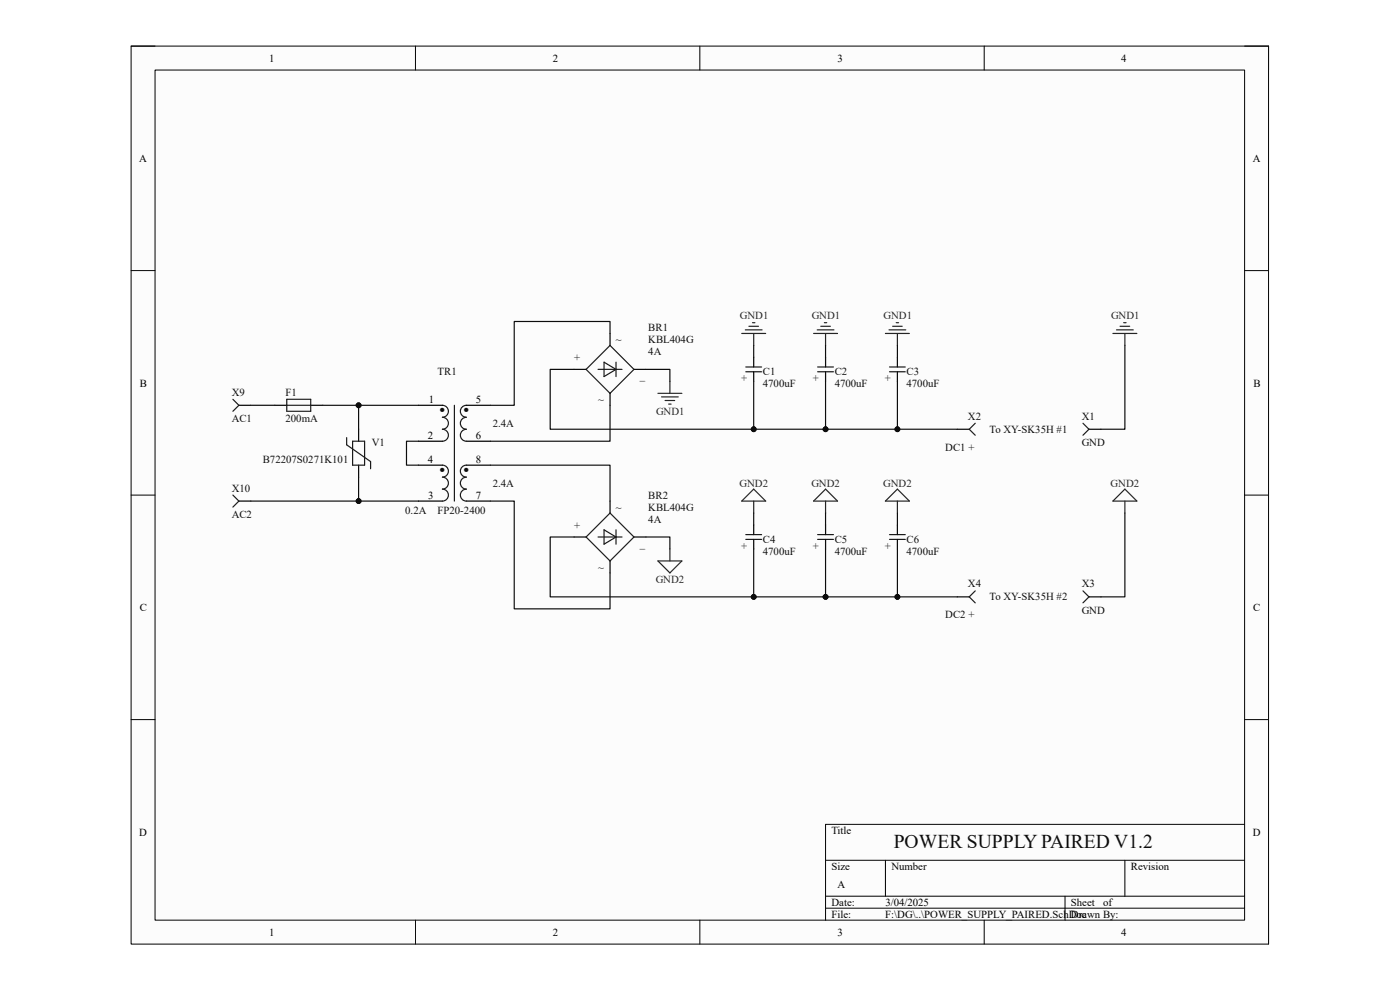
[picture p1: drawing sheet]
<svg xmlns="http://www.w3.org/2000/svg" width="297mm" height="210mm" viewBox="0 0 297 210" stroke-linecap="round" stroke-linejoin="round" font-family="sans-serif">
<path d="M27.8 9.8h241.3v190.5h-241.3z" fill-rule="evenodd" fill="#fcfcfc"/>
<path d="M27.8 9.8h241.3v190.5h-241.3z" fill="none" stroke="#000" stroke-width=".21"/>
<path d="M32.9 14.9h231.1v180.3h-231.1z" fill-rule="evenodd" fill="#fcfcfc"/>
<g fill="none" stroke="#000" stroke-width=".21">
<path d="M27.8 9.8h5.1M32.9 14.9h231.1v180.3h-231.1zM88.1 9.8v5.1M148.5 9.8v5.1M208.8 9.8v5.1M264 9.8h5.1v5.1M27.8 57.4h5.1M264 57.4h5.1M27.8 105h5.1M264 105h5.1M27.8 152.7h5.1M264 152.7h5.1"/>
<path d="M264 174.9h-88.9v20.3M88.1 195.2v5.1M148.5 195.2v5.1M175.1 182.5h88.9M175.1 190.1h88.9M175.1 192.7h88.9M187.8 182.5v7.6M208.8 195.2v5.1M225.9 190.1v5.1M238.6 182.5v7.6M269.1 195.2v5.1"/>
</g>
<g fill="none" stroke="#000" stroke-width=".25">
<path d="M121.8 78.4h2.5M129.4 70.7v2.6M134.5 78.4h2.5M159.9 75.8v2.1M159.9 78.9v2M175.1 75.8v2.1M175.1 78.9v2M190.4 75.8v2.1M190.4 78.9v2M50.7 86h2.5M58.3 86h2.5M65.9 86h2.6"/>
<path d="M76.1 91.1v2.5M76.1 98.7v2.5M88.8 98.7h5.1M88.8 93.6h5.1M88.8 86h5.1M98.9 98.7h5.1M98.9 93.6h5.1M98.9 86h5.1M129.4 83.4v2.6M203.1 91.1h2.5M231 91.1h2.6M50.7 106.3h2.5"/>
<path d="M88.8 106.3h5.1M98.9 106.3h5.1M121.8 113.9h2.5M129.4 106.3v2.5M129.4 119v2.5M134.5 113.9h2.5M159.9 111.4v2M159.9 114.4v2.1M175.1 111.4v2M175.1 114.4v2.1M190.4 111.4v2M190.4 114.4v2.1"/>
<path d="M203.1 126.6h2.5M231 126.6h2.6"/>
</g>
<g fill="none" stroke="#1c1c1c" stroke-width=".25">
<path d="M124.3 78.4l5.1-5.1 5.1 5.1-5.1 5zM126.9 78.4h5.1M128.1 76.8l2.6 1.6-2.6 1.5zM130.7 76.8v3.1M158.2 78.9h3.4M158.2 77.9h3.4M173.5 78.9h3.3M173.5 77.9h3.3M188.7 78.9h3.4M188.7 77.9h3.4M49.4 84.7l1.3 1.3M50.7 86l-1.3 1.2"/>
<path d="M60.8 86h5.1M60.8 84.7h5.1v2.5h-5.1zM73.5 92.8v1.6l5.1 3.5v1.5M74.8 93.6h2.5v5.1h-2.5zM93.9 86a1.27 1.27 0 0 1 1.2 1.2 1.27 1.27 0 0 1-1.2 1.3 1.27 1.27 0 0 1 1.2 1.3 1.27 1.27 0 0 1-1.2 1.3 1.27 1.27 0 0 1 1.2 1.2 1.27 1.27 0 0 1-1.2 1.3M93.9 98.7a1.27 1.27 0 0 1 1.2 1.2 1.27 1.27 0 0 1-1.2 1.3 1.27 1.27 0 0 1 1.2 1.3 1.27 1.27 0 0 1-1.2 1.3 1.27 1.27 0 0 1 1.2 1.2 1.27 1.27 0 0 1-1.2 1.3M96.4 86v20.3M98.9 86a1.27 1.27 0 0 0-1.2 1.2 1.27 1.27 0 0 0 1.2 1.3 1.27 1.27 0 0 0-1.2 1.3 1.27 1.27 0 0 0 1.2 1.3 1.27 1.27 0 0 0-1.2 1.2 1.27 1.27 0 0 0 1.2 1.3M98.9 98.7a1.27 1.27 0 0 0-1.2 1.2 1.27 1.27 0 0 0 1.2 1.3 1.27 1.27 0 0 0-1.2 1.3 1.27 1.27 0 0 0 1.2 1.3 1.27 1.27 0 0 0-1.2 1.2 1.27 1.27 0 0 0 1.2 1.3M206.9 89.8l-1.3 1.3 1.3 1.2M229.8 89.8l1.2 1.3-1.2 1.2M49.4 105l1.3 1.3-1.3 1.3"/>
<path d="M124.3 113.9l5.1-5.1 5.1 5.1-5.1 5.1zM126.9 113.9h5.1M128.1 112.4l2.6 1.5-2.6 1.5zM130.7 112.4v3M158.2 114.4h3.4M158.2 113.4h3.4M173.5 114.4h3.3M173.5 113.4h3.3M188.7 114.4h3.4M188.7 113.4h3.4M206.9 125.3l-1.3 1.3 1.3 1.3M229.8 125.3l1.2 1.3-1.2 1.3"/>
</g>
<path d="M139.6 83.4h5.1M140.3 84.2h3.6M141.1 85h2M141.9 85.7h.5M142.1 80.9v2.5M139.6 119h5.1l-2.6 2.5zM142.1 116.5v2.5" fill="none" stroke="#262626" stroke-width=".25"/>
<path d="M88.8 93.6h-2.6v5.1h2.6M76.1 101.2v5.1h12.7" fill="none" stroke="#0e0e0e" stroke-width=".25"/>
<circle cx="76.1" cy="106.3" r=".51" fill="#0e0e0e"/>
<circle cx="76.1" cy="106.3" r=".51" fill="none" stroke="#0e0e0e" stroke-width=".21"/>
<path d="M121.8 78.4h-5.1v12.7h73.7v-10.2M129.4 70.7v-2.5h-20.3v17.8h-5.1M104 98.7h25.4v7.6M129.4 86v7.6h-25.4M104 106.3h5.1v22.9h20.3v-7.7" fill="none" stroke="#0e0e0e" stroke-width=".25"/>
<circle cx="159.9" cy="91.1" r=".51" fill="#0e0e0e"/>
<circle cx="159.9" cy="91.1" r=".51" fill="none" stroke="#0e0e0e" stroke-width=".21"/>
<circle cx="175.1" cy="91.1" r=".51" fill="#0e0e0e"/>
<circle cx="175.1" cy="91.1" r=".51" fill="none" stroke="#0e0e0e" stroke-width=".21"/>
<circle cx="190.4" cy="91.1" r=".51" fill="#0e0e0e"/>
<circle cx="190.4" cy="91.1" r=".51" fill="none" stroke="#0e0e0e" stroke-width=".21"/>
<path d="M175.1 80.9v10.2" fill="none" stroke="#0e0e0e" stroke-width=".25"/>
<circle cx="175.1" cy="91.1" r=".51" fill="#0e0e0e"/>
<circle cx="175.1" cy="91.1" r=".51" fill="none" stroke="#0e0e0e" stroke-width=".21"/>
<path d="M159.9 80.9v10.2" fill="none" stroke="#0e0e0e" stroke-width=".25"/>
<circle cx="159.9" cy="91.1" r=".51" fill="#0e0e0e"/>
<circle cx="159.9" cy="91.1" r=".51" fill="none" stroke="#0e0e0e" stroke-width=".21"/>
<path d="M121.8 113.9h-5.1v12.7h73.7v-10.1" fill="none" stroke="#0e0e0e" stroke-width=".25"/>
<circle cx="159.9" cy="126.6" r=".51" fill="#0e0e0e"/>
<circle cx="159.9" cy="126.6" r=".51" fill="none" stroke="#0e0e0e" stroke-width=".21"/>
<circle cx="175.1" cy="126.6" r=".51" fill="#0e0e0e"/>
<circle cx="175.1" cy="126.6" r=".51" fill="none" stroke="#0e0e0e" stroke-width=".21"/>
<circle cx="190.4" cy="126.6" r=".51" fill="#0e0e0e"/>
<circle cx="190.4" cy="126.6" r=".51" fill="none" stroke="#0e0e0e" stroke-width=".21"/>
<path d="M159.9 116.5v10.1" fill="none" stroke="#0e0e0e" stroke-width=".25"/>
<circle cx="159.9" cy="126.6" r=".51" fill="#0e0e0e"/>
<circle cx="159.9" cy="126.6" r=".51" fill="none" stroke="#0e0e0e" stroke-width=".21"/>
<path d="M175.1 116.5v10.1" fill="none" stroke="#0e0e0e" stroke-width=".25"/>
<circle cx="175.1" cy="126.6" r=".51" fill="#0e0e0e"/>
<circle cx="175.1" cy="126.6" r=".51" fill="none" stroke="#0e0e0e" stroke-width=".21"/>
<path d="M76.1 86v5.1" fill="none" stroke="#0e0e0e" stroke-width=".25"/>
<circle cx="76.1" cy="86" r=".51" fill="#0e0e0e"/>
<circle cx="76.1" cy="86" r=".51" fill="none" stroke="#0e0e0e" stroke-width=".21"/>
<path d="M68.5 86h20.3" fill="none" stroke="#0e0e0e" stroke-width=".25"/>
<circle cx="76.1" cy="86" r=".51" fill="#0e0e0e"/>
<circle cx="76.1" cy="86" r=".51" fill="none" stroke="#0e0e0e" stroke-width=".21"/>
<path d="M53.2 106.3h22.9" fill="none" stroke="#0e0e0e" stroke-width=".25"/>
<circle cx="76.1" cy="106.3" r=".51" fill="#0e0e0e"/>
<circle cx="76.1" cy="106.3" r=".51" fill="none" stroke="#0e0e0e" stroke-width=".21"/>
<path d="M53.2 86h5.1M190.4 126.6h12.7" fill="none" stroke="#0e0e0e" stroke-width=".25"/>
<circle cx="190.4" cy="126.6" r=".51" fill="#0e0e0e"/>
<circle cx="190.4" cy="126.6" r=".51" fill="none" stroke="#0e0e0e" stroke-width=".21"/>
<path d="M190.4 91.1h12.7" fill="none" stroke="#0e0e0e" stroke-width=".25"/>
<circle cx="190.4" cy="91.1" r=".51" fill="#0e0e0e"/>
<circle cx="190.4" cy="91.1" r=".51" fill="none" stroke="#0e0e0e" stroke-width=".21"/>
<path d="M137 78.4h5.1v2.5M159.9 73.3v2.5M175.1 73.3v2.5M190.4 73.3v2.5M238.6 73.3v17.8h-5M137 113.9h5.1v2.6M159.9 108.8v2.6M175.1 108.8v2.6M190.4 108.8v2.6M238.6 108.8v17.8h-5" fill="none" stroke="#0e0e0e" stroke-width=".25"/>
<g fill="none" stroke="#262626" stroke-width=".25">
<path d="M157.4 70.7h5M158.1 70h3.6M158.9 69.2h2M159.6 68.5h.6M159.9 70.7v2.6M172.6 70.7h5.1M173.4 70h3.5M174.1 69.2h2.1M174.9 68.5h.5M175.1 70.7v2.6M187.8 70.7h5.1M188.6 70h3.6"/>
<path d="M189.4 69.2h2M190.1 68.5h.5M190.4 70.7v2.6M236.1 70.7h5.1M236.9 70h3.5M237.6 69.2h2.1M238.4 68.5h.5M238.6 70.7v2.6M157.4 106.3l2.5-2.5 2.5 2.5zM159.9 106.3v2.5M172.6 106.3l2.5-2.5 2.6 2.5zM175.1 106.3v2.5"/>
<path d="M190.4 106.3v2.5M190.4 103.8l2.5 2.5h-5.1zM236.1 106.3l2.5-2.5 2.6 2.5zM238.6 106.3v2.5"/>
</g>
<g font-size="8.3" fill="#0e0e0e">
<text x="92.8" y="87.5">.</text>
<text x="97.9" y="87.5">.</text>
<text x="92.8" y="100.2">.</text>
<text x="97.9" y="100.2">.</text>
</g>
<text font-size="4.1" fill="#0e0e0e" x="189.6" y="179.8">POWER SUPPLY PAIRED V1.2</text>
<g font-size="2.3">
<text x="57.1" y="13.1">1</text>
<text x="117.3" y="13.1">2</text>
<text x="177.7" y="13.1">3</text>
<text x="237.9" y="13.1">4</text>
<text x="29.5" y="34.4">A</text>
<text x="265.8" y="34.4">A</text>
<text x="29.6" y="82">B</text>
<text x="265.9" y="82">B</text>
<text x="91" y="85.5">1</text>
<text x="101" y="85.5">5</text>
<text x="90.8" y="93.1">2</text>
<text x="101" y="93.1">6</text>
<text x="90.8" y="98.2">4</text>
<text x="101" y="98.2">8</text>
<text x="90.8" y="105.8">3</text>
<text x="101" y="105.8">7</text>
<text x="29.6" y="129.6">C</text>
<text x="265.9" y="129.6">C</text>
<text x="29.5" y="177.2">D</text>
<text x="176.4" y="176.9">Title</text>
<text x="265.8" y="177.2">D</text>
<text x="176.4" y="184.5">Size</text>
<text x="189.1" y="184.5">Number</text>
<text x="239.9" y="184.5">Revision</text>
<text x="177.7" y="188.3">A</text>
<text x="176.4" y="192.2">Date:</text>
<text x="176.4" y="194.7">File:</text>
<text x="187.8" y="194.7">F:\DG\..\POWER_SUPPLY_PAIRED.SchDoc</text>
<text x="187.8" y="192.2">3/04/2025</text>
<text x="227.2" y="192.2">Sheet</text>
<text x="227.2" y="194.7">Drawn By:</text>
<text x="234.1" y="192.2">of</text>
<text x="57.1" y="198.5">1</text>
<text x="117.3" y="198.5">2</text>
<text x="177.7" y="198.5">3</text>
<text x="237.9" y="198.5">4</text>
</g>
<g font-size="2.3" fill="#0e0e0e">
<text x="137.5" y="70.2">BR1</text>
<text x="121.8" y="76.6">+</text>
<text x="130.7" y="72.8">~</text>
<text x="137.5" y="72.8">KBL404G</text>
<text x="137.5" y="75.3">4A</text>
<text x="49.1" y="83.9">X9</text>
<text x="60.6" y="83.9">F1</text>
<text x="92.8" y="79.6">TR1</text>
<text x="135.8" y="80.4">_</text>
<text x="158.6" y="80.9" transform="rotate(-90 158.6 80.9)">+</text>
<text x="161.8" y="79.6">C1</text>
<text x="161.8" y="82.2">4700uF</text>
<text x="173.9" y="80.9" transform="rotate(-90 173.9 80.9)">+</text>
<text x="177.1" y="79.6">C2</text>
<text x="177.1" y="82.2">4700uF</text>
<text x="189.1" y="80.9" transform="rotate(-90 189.1 80.9)">+</text>
<text x="192.3" y="79.6">C3</text>
<text x="192.3" y="82.2">4700uF</text>
<text x="49.1" y="89.5">AC1</text>
<text x="60.6" y="89.5">200mA</text>
<text x="126.9" y="85.5">~</text>
<text x="205.4" y="89">X2</text>
<text x="229.5" y="89">X1</text>
<text x="78.9" y="94.6">V1</text>
<text x="104.5" y="90.6">2.4A</text>
<text x="200.5" y="95.6">DC1 +</text>
<text x="209.9" y="91.8">To XY-SK35H #1</text>
<text x="229.5" y="94.6">GND</text>
<text x="55.8" y="98.2">B72207S0271K101</text>
<text x="49.1" y="104.3">X10</text>
<text x="104.5" y="103.3">2.4A</text>
<text x="137.5" y="105.8">BR2</text>
<text x="49.1" y="109.9">AC2</text>
<text x="86" y="109.1">0.2A</text>
<text x="92.8" y="109.1">FP20-2400</text>
<text x="121.8" y="112.1">+</text>
<text x="130.7" y="108.3">~</text>
<text x="137.5" y="108.3">KBL404G</text>
<text x="137.5" y="110.9">4A</text>
<text x="135.8" y="116">_</text>
<text x="158.6" y="116.5" transform="rotate(-90 158.6 116.5)">+</text>
<text x="161.8" y="115.2">C4</text>
<text x="161.8" y="117.7">4700uF</text>
<text x="173.9" y="116.5" transform="rotate(-90 173.9 116.5)">+</text>
<text x="177.1" y="115.2">C5</text>
<text x="177.1" y="117.7">4700uF</text>
<text x="189.1" y="116.5" transform="rotate(-90 189.1 116.5)">+</text>
<text x="192.3" y="115.2">C6</text>
<text x="192.3" y="117.7">4700uF</text>
<text x="126.9" y="121">~</text>
<text x="205.4" y="124.6">X4</text>
<text x="229.5" y="124.6">X3</text>
<text x="200.5" y="131.2">DC2 +</text>
<text x="209.9" y="127.4">To XY-SK35H #2</text>
<text x="229.5" y="130.2">GND</text>
</g>
<g font-size="2.3" fill="#262626">
<text x="157" y="67.7">GND1</text>
<text x="172.2" y="67.7">GND1</text>
<text x="187.5" y="67.7">GND1</text>
<text x="235.7" y="67.7">GND1</text>
<text x="139.2" y="88">GND1</text>
<text x="156.9" y="103.3">GND2</text>
<text x="172.1" y="103.3">GND2</text>
<text x="187.4" y="103.3">GND2</text>
<text x="235.6" y="103.3">GND2</text>
<text x="139.1" y="123.6">GND2</text>
</g>
</svg>
